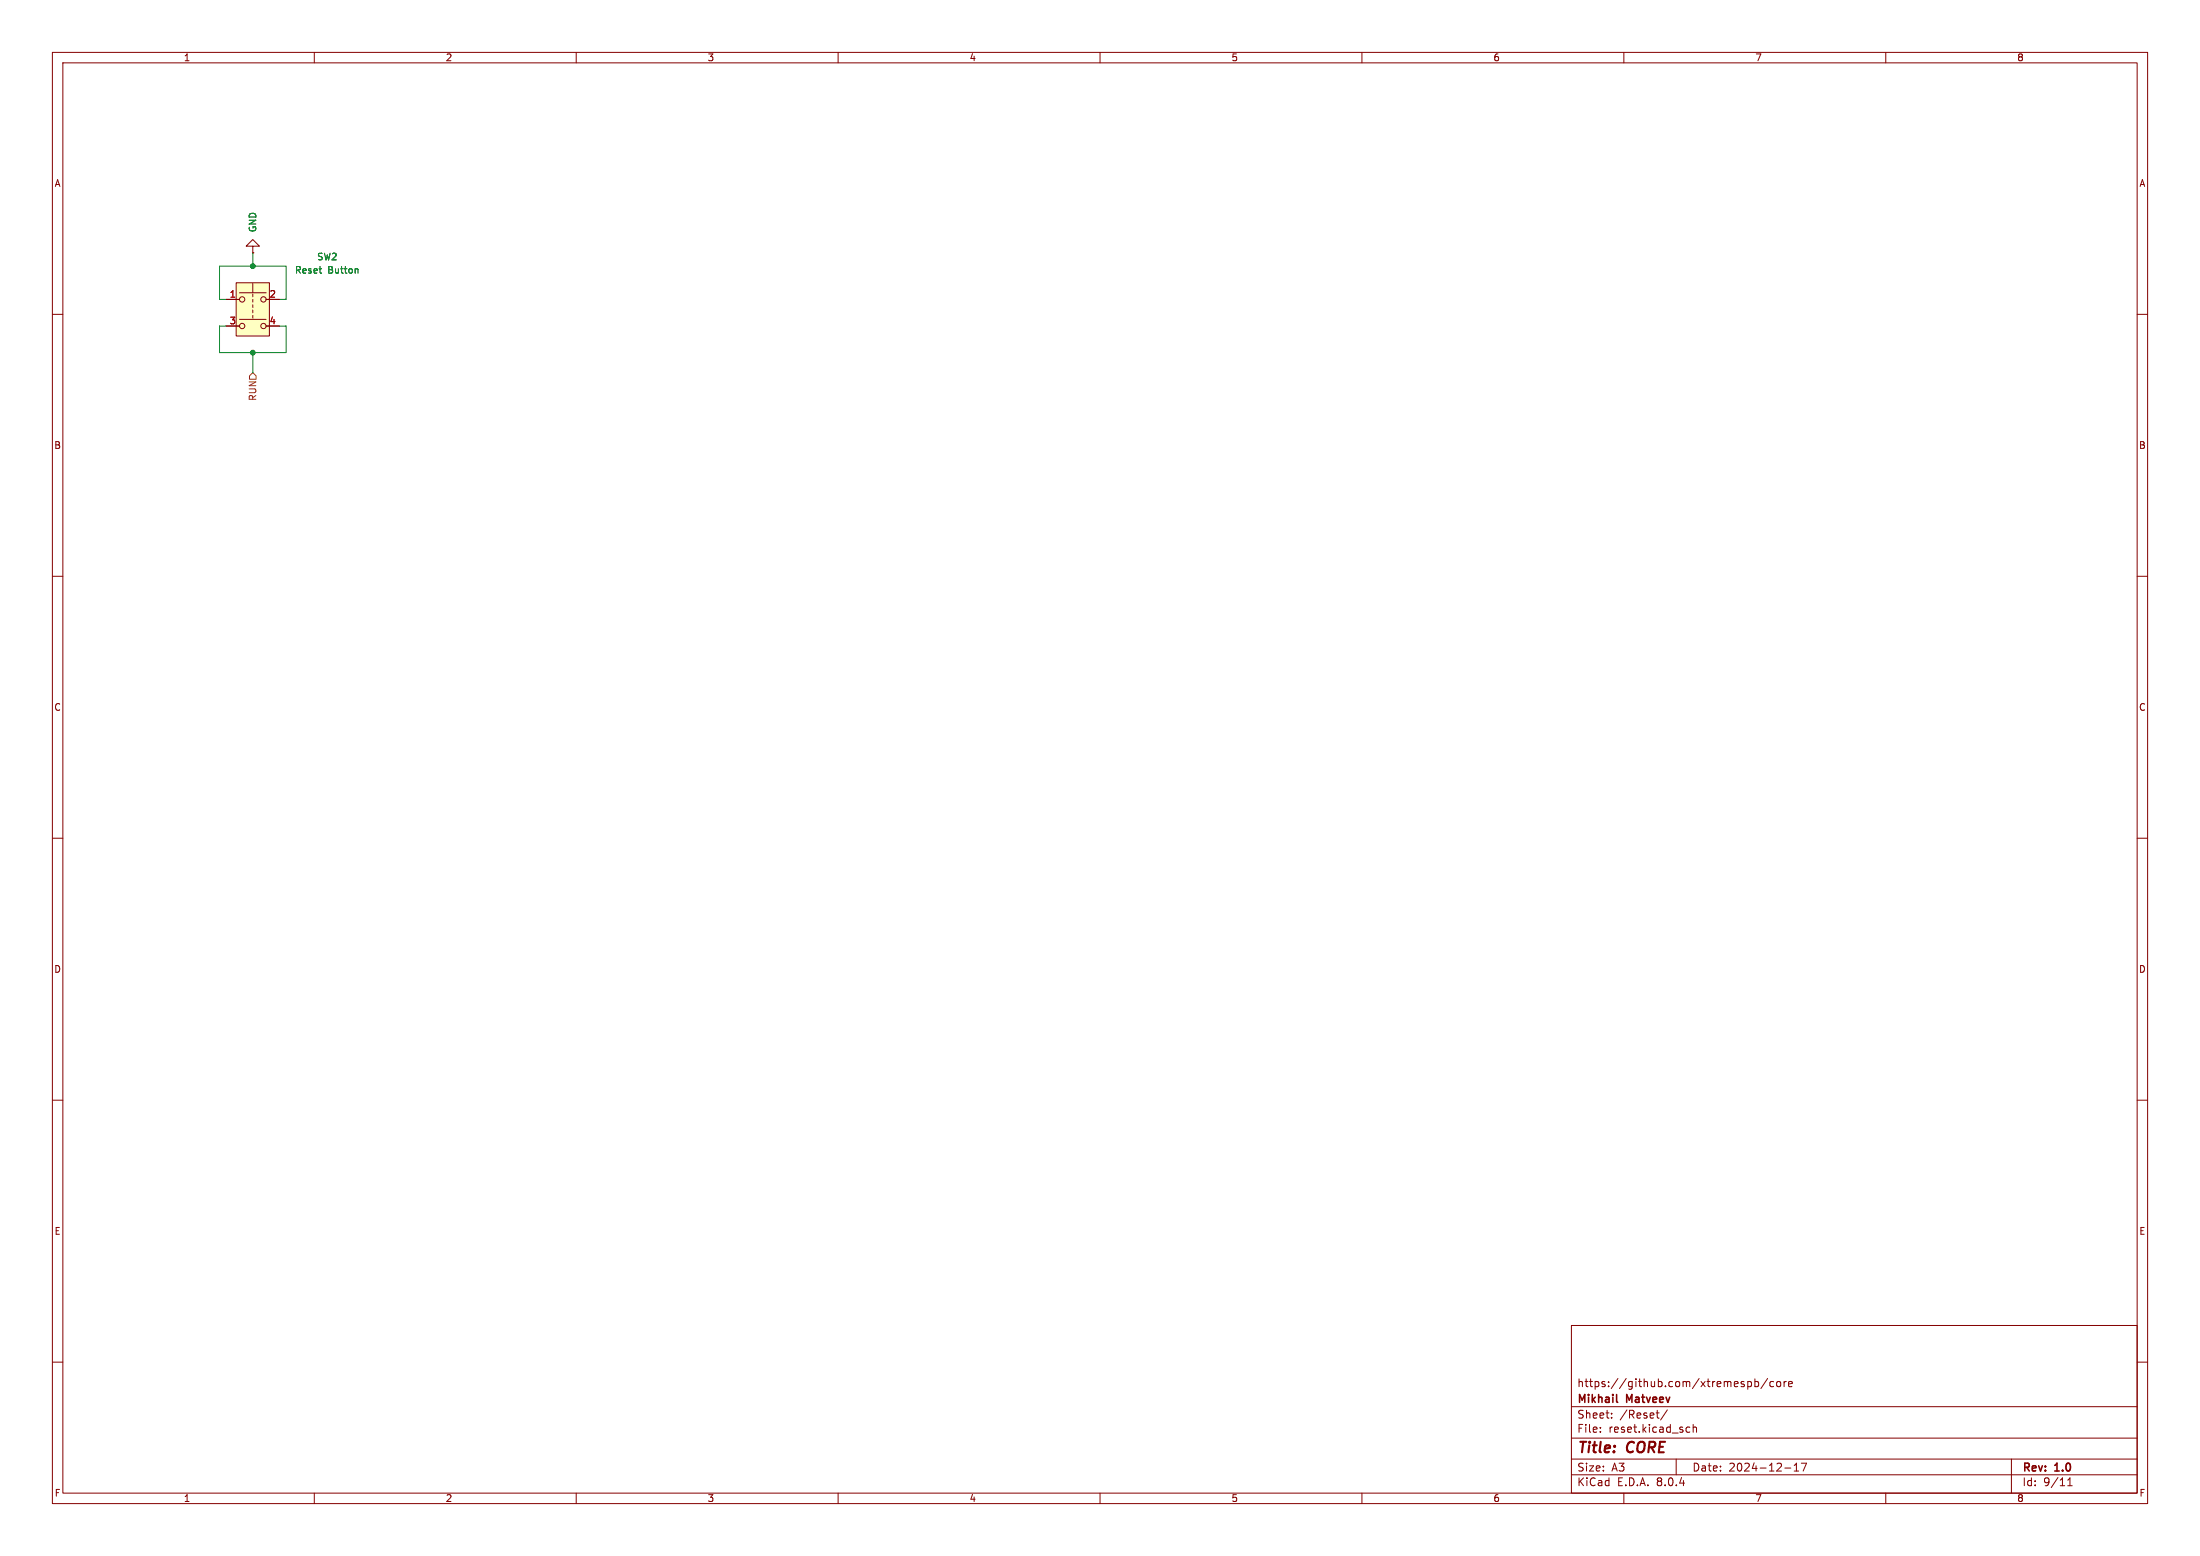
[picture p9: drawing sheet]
<svg xmlns="http://www.w3.org/2000/svg" width="420mm" height="297mm" viewBox="0 0 420 297" stroke-linecap="round" stroke-linejoin="round" font-family="sans-serif">
<g fill="none" stroke="#840000" stroke-width=".19">
<path d="M10 10h400v277h-400zM12 12h396v273h-396zM60 10v2M110 10v2M160 10v2M210 10v2M260 10v2M310 10v2M360 10v2M10 60h2M48.3 47h1.2l-1.2-1.3-1.3 1.3h1.3v1.3M48.3 48.3h.1"/>
<path d="M408 60h2M10 110h2M408 110h2M10 160h2M408 160h2M10 210h2M408 210h2M10 260h2M300 253h108v32h-108zM408 260h2M300 278.5h108M300 274.5h108"/>
<path d="M300 268.5h108M305.5 273.2v.2M305.5 272.5v.1M307.7 270.5v.2M307.7 269.8v.1M316.2 269.7h.5M316.6 270.7h.1M318.3 269.1l-1.3 1.9M320 278.5v3M322.2 272.4l.4 .1M322.6 273.3l-.4 .1M323.2 272.5l.2-.1 .4 .1 .1 .9"/>
<path d="M323.2 271.9v1.5M333.7 263.7v1.5M333.7 263.8l.4-.1 .3 .3-.2 .6h-.5M335 263.8l.4-.1 .3 .3-.1 .6h-.6M335 263.2v1.5M337.4 263.1l-1.2 1.9M338.6 263.8l-.4-.1-.3 .3 .1 .6h.6M339.3 263.8l.4-.1 .2 .3v.4l-.2 .3-.4-.1-.1-.2zM340.6 263.7v1M341 263.7l-.3 .1-.1 .2M341.4 264.2l.8-.2-.1-.2-.4-.1-.3 .2 .1 .7h.6M342.5 279.7l.4-.4v1.5"/>
<path d="M343.9 279.3h1l-.7 1.5M384 278.5v6.5M60 285v2M110 285v2M160 285v2M210 285v2M260 285v2M300 281.5h108M310 285v2M340.7 280.2h1.2M342.5 280.8h.9M360 285v2"/>
<path d="M394.7 283.6h.9M394.7 282.5l.5-.4v1.5"/>
</g>
<path d="M308.6 267.5l.2 .2" fill="none" stroke="#840000" stroke-width=".3"/>
<path d="M45.1 54h6.3v10.1h-6.3z" fill="#ffffc2"/>
<g fill="none" stroke="#840000" stroke-width=".19">
<path d="M43.2 57.2h2.5M45.1 54h6.3v10.1h-6.3zM45.7 55.9h5.1M48.3 48.3h.1M48.3 54.1v1.8M48.3 56.1v.5M48.3 57.2v.5M48.3 58.2v.5M48.3 59.2v.5M50.8 57.2h2.5M43.2 62.2h2.5M45.7 61h5.1"/>
<path d="M48.3 60.2v.5M50.8 62.2h2.5"/>
<circle cx="46.2" cy="57.2" r=".51"/>
<circle cx="50.3" cy="57.2" r=".51"/>
<circle cx="46.2" cy="62.2" r=".51"/>
<circle cx="50.3" cy="62.2" r=".51"/>
</g>
<path d="M68.2 51.3l.2 .2v.6" fill="none" stroke="#006464" stroke-width=".19"/>
<path d="M47.6 71.8l.7-.7 .6 .7v.6h-1.3z" fill="none" stroke="#725600" stroke-width=".19"/>
<path d="M43.2 57.2h-1.3v-6.4h12.7v6.4h-1.3M48.3 48.3v2.5M43.2 62.2h-1.3v5.1h12.7v-5.1h-1.3M48.3 67.3v3.8" fill="none" stroke="#009600" stroke-width=".19"/>
<g fill="#009600" stroke="#009600" stroke-width=".19">
<circle cx="48.3" cy="50.8" r=".46"/>
<circle cx="48.3" cy="67.3" r=".46"/>
</g>
<g font-size="2.8" fill="#840000">
<text x="301" y="277.9">Title:</text>
<text x="310.6" y="277.9">CORE</text>
</g>
<g font-size="2.1" fill="#840000">
<text x="301" y="268.2">Mikhail</text>
<text x="301" y="265">https://github.com/xtremespb/core</text>
<text x="310.6" y="268.2">Matveev</text>
<text x="301" y="273.7">File:</text>
<text x="301" y="271">Sheet:</text>
<text x="307.1" y="273.7">reset.kicad_sch</text>
<text x="309.2" y="271">/Reset/</text>
<text x="301" y="281.1">Size:</text>
<text x="307.6" y="281.1">A3</text>
<text x="323" y="281.1">Date:</text>
<text x="330" y="281.1">2024-12-17</text>
<text x="386" y="281.3">Rev:</text>
<text x="392.4" y="281.3">1.0</text>
<text x="301" y="283.9">KiCad</text>
<text x="308.7" y="283.9">E.D.A.</text>
<text x="316.3" y="283.9">8.0.4</text>
<text x="386" y="283.9">Id:</text>
<text x="390.1" y="283.9">9/11</text>
</g>
<g font-size="1.8" fill="#840000">
<text x="35" y="11.9">1</text>
<text x="85" y="11.9">2</text>
<text x="135" y="11.9">3</text>
<text x="185" y="11.9">4</text>
<text x="235" y="11.9">5</text>
<text x="285" y="11.9">6</text>
<text x="335" y="11.9">7</text>
<text x="385" y="11.9">8</text>
<text x="10.3" y="35.9">A</text>
<text x="408.3" y="35.9">A</text>
<text x="10.3" y="85.9">B</text>
<text x="408.2" y="85.9">B</text>
<text x="10.3" y="135.9">C</text>
<text x="408.2" y="135.9">C</text>
<text x="10.3" y="185.9">D</text>
<text x="408.2" y="185.9">D</text>
<text x="10.3" y="235.9">E</text>
<text x="408.3" y="235.9">E</text>
<text x="10.3" y="285.9">F</text>
<text x="35" y="286.9">1</text>
<text x="85" y="286.9">2</text>
<text x="135" y="286.9">3</text>
<text x="185" y="286.9">4</text>
<text x="235" y="286.9">5</text>
<text x="285" y="286.9">6</text>
<text x="335" y="286.9">7</text>
<text x="385" y="286.9">8</text>
<text x="408.3" y="285.9">F</text>
</g>
<g font-size="1.8" fill="#006464">
<text x="49.1" y="44.4" transform="rotate(-90 49.1 44.4)">GND</text>
<text x="56.2" y="52.4">Reset</text>
<text x="60.4" y="49.9">SW2</text>
<text x="62.6" y="52.4">Button</text>
</g>
<g font-size="1.8" fill="#a90000">
<text x="43.7" y="56.9">1</text>
<text x="51.4" y="56.9">2</text>
<text x="43.7" y="62">3</text>
<text x="51.4" y="62">4</text>
</g>
<text font-size="1.8" fill="#725600" x="49.1" y="76.6" transform="rotate(-90 49.1 76.6)">RUN</text>
</svg>
